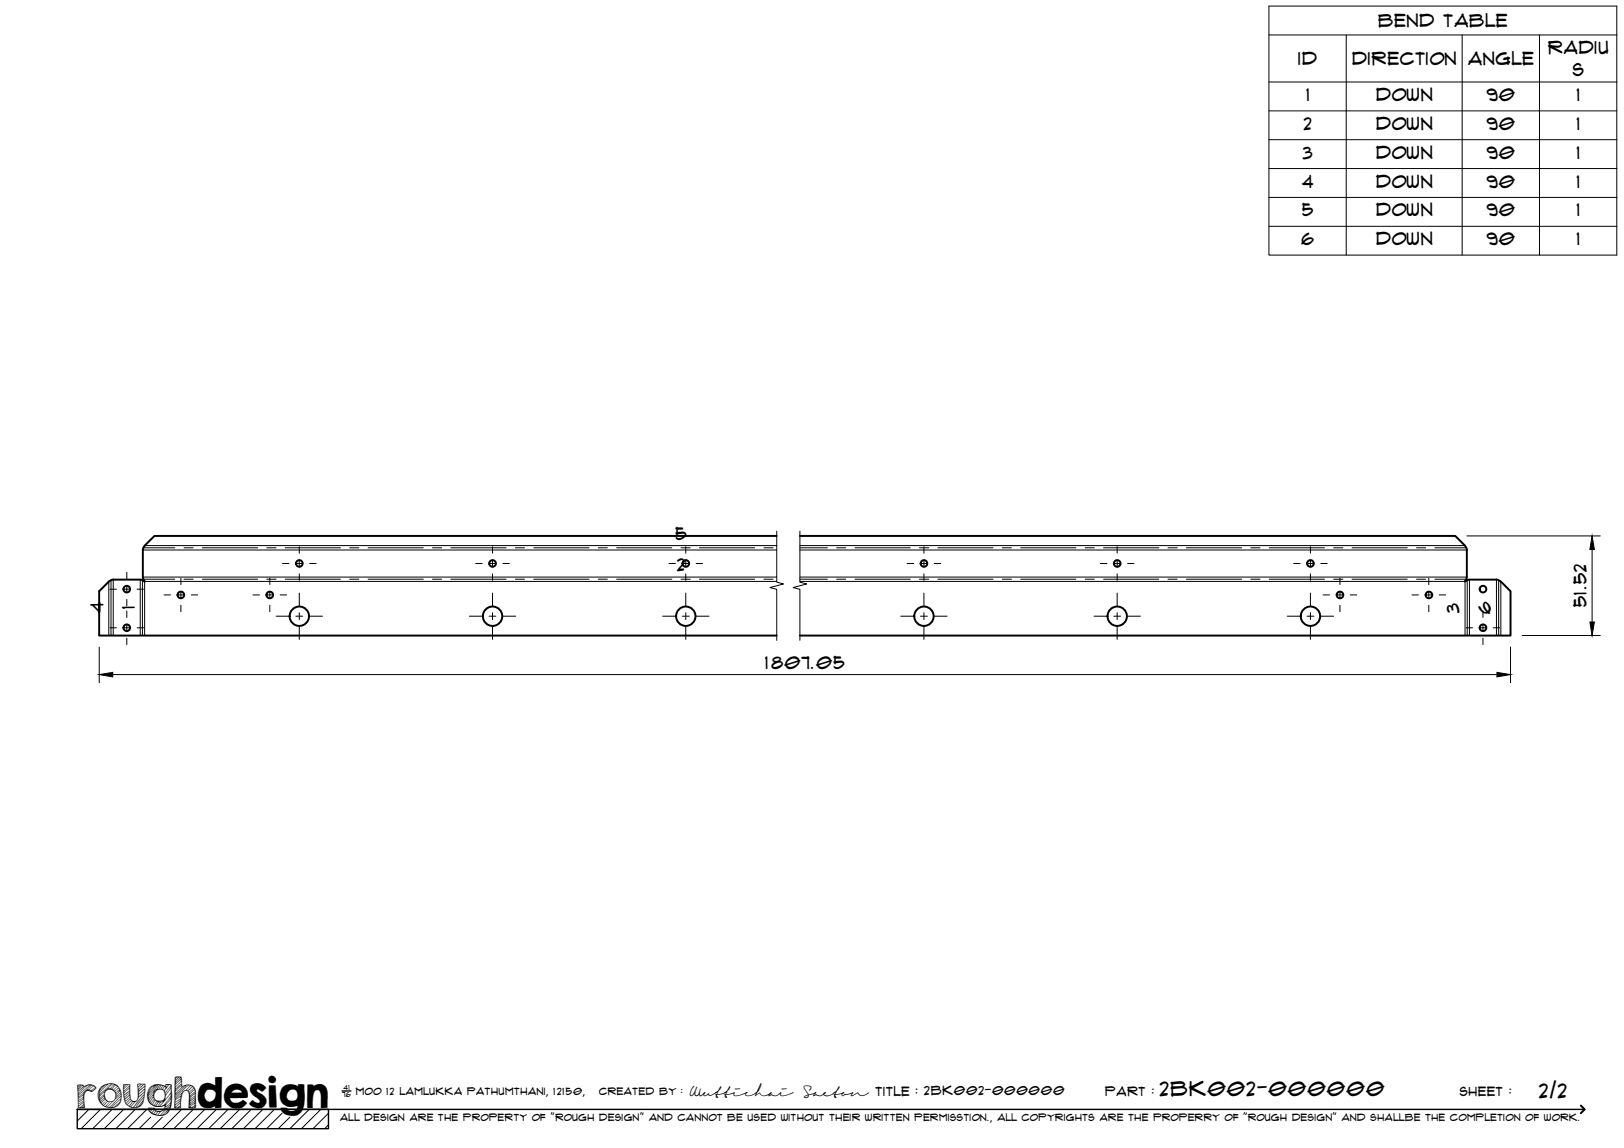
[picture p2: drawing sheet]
<svg xmlns="http://www.w3.org/2000/svg" width="420mm" height="297mm" viewBox="0 0 420 297" stroke-linecap="round" stroke-linejoin="round" font-family="sans-serif">
<!-- layer: Visible -->
<g fill="none" stroke="#000" stroke-width=".51">
<path d="M200.9 138.7h-160.9l-2.6 2.5-.4 1v7.2l.4 1.1-1-.5h-7.3l-.9 .5-2.5 2.5v11.5h175.2M206.9 138.7h169.6l2.5 2.5 .5 1v7.2l-.5 1.1 1.1-.5h7.3l.9 .5 2.5 2.5v11.5h-183.9"/>
<circle cx="32.8" cy="152.4" r=".86"/>
<circle cx="46.8" cy="153.9" r=".86"/>
<circle cx="69.8" cy="153.9" r=".86"/>
<circle cx="77.4" cy="145.8" r=".86"/>
<circle cx="77.4" cy="159.4" r="2.51"/>
<circle cx="127.4" cy="145.8" r=".86"/>
<circle cx="127.4" cy="159.4" r="2.51"/>
<circle cx="177.4" cy="145.8" r=".86"/>
<circle cx="177.4" cy="159.4" r="2.51"/>
<circle cx="239" cy="145.8" r=".86"/>
<circle cx="239" cy="159.4" r="2.51"/>
<circle cx="289" cy="145.8" r=".86"/>
<circle cx="289" cy="159.4" r="2.51"/>
<circle cx="339" cy="145.8" r=".86"/>
<circle cx="339" cy="159.4" r="2.51"/>
<circle cx="346.7" cy="153.9" r=".86"/>
<circle cx="369.7" cy="153.9" r=".86"/>
<circle cx="383.7" cy="152.4" r=".86"/>
<circle cx="32.8" cy="162.4" r=".86"/>
<circle cx="383.7" cy="162.4" r=".86"/>
</g>
<!-- layer: Bend Center -->
<g fill="none" stroke="#000" stroke-width=".26">
<path d="M28.7 150.1v14.4M36.9 150.1v14.4M37.1 141.7h8.1M37.1 149.9h8.1M47.6 141.7h2.4M47.6 149.9h2.4M52.4 141.7h14.3M52.4 149.9h14.3M69 141.7h2.4M69 149.9h2.4M73.8 141.7h14.3M73.8 149.9h14.3"/>
<path d="M90.5 141.7h2.3M90.5 149.9h2.3M95.2 141.7h14.3M95.2 149.9h14.3M111.9 141.7h2.4M111.9 149.9h2.4M116.6 141.7h14.3M116.6 149.9h14.3M133.3 141.7h2.4M133.3 149.9h2.4M138.1 141.7h14.3M138.1 149.9h14.3"/>
<path d="M154.8 141.7h2.3M154.8 149.9h2.3M159.5 141.7h14.3M159.5 149.9h14.3M176.2 141.7h2.4M176.2 149.9h2.4M181 141.7h14.2M181 149.9h14.2M197.6 141.7h2.4M197.6 149.9h2.4M206.9 141.7h7.2M206.9 149.9h7.2"/>
<path d="M216.5 141.7h2.3M216.5 149.9h2.3M221.2 141.7h14.3M221.2 149.9h14.3M237.9 141.7h2.4M237.9 149.9h2.4M242.6 141.7h14.3M242.6 149.9h14.3M259.3 141.7h2.4M259.3 149.9h2.4M264.1 141.7h14.3M264.1 149.9h14.3"/>
<path d="M280.8 141.7h2.3M280.8 149.9h2.3M285.5 141.7h14.3M285.5 149.9h14.3M302.2 141.7h2.4M302.2 149.9h2.4M306.9 141.7h14.3M306.9 149.9h14.3M323.6 141.7h2.4M323.6 149.9h2.4M328.4 141.7h14.3M328.4 149.9h14.3"/>
<path d="M345 141.7h2.4M345 149.9h2.4M349.8 141.7h14.3M349.8 149.9h14.3M366.5 141.7h2.4M366.5 149.9h2.4M371.2 141.7h8.1M371.2 149.9h8.1M379.6 150.1v14.4M387.7 150.1v14.4"/>
</g>
<!-- layer: Visible Narrow -->
<g fill="none" stroke="#000" stroke-width=".26">
<path d="M28.2 150.5v14M29.3 150v14.5M36.3 150v14.5M37 142.3h163.9M37 149.3h163.9M37.4 150.5v14M37.4 141.2h163.5M37.4 150.4h163.5M206.9 141.2h172.1M206.9 142.3h172.6M206.9 149.3h172.6M206.9 150.4h172.1"/>
<path d="M379 150.5v14M380.2 150v14.5M387.2 150v14.5M388.3 150.5v14"/>
</g>
<!-- layer: TitleBlock -->
<path d="M20 287h65v5h-65zM20 287h390M88.5 282.3h2.3" fill="none" stroke="#000" stroke-width=".36"/>
<path d="M409 286.1l1 .9-1 1" fill="none" stroke="#000" stroke-width=".51"/>
<g fill="none" stroke="#000" stroke-width=".26">
<path d="M23 287l-3 3.1M26 287l-5 5M29 287l-5 5M32 287l-5 5M35 287l-5 5M38 287l-5 5M39 289.1l-3 2.9M42 289.1l-3 2.9M47 287l-5 5M50 287l-5 5M53 287l-5 5M56 287l-5 5"/>
<path d="M59 287l-5 5M62 287l-5 5M65 287l-5 5M68 287l-5 5M71 287l-5 5M73 288l-4 4M75 289.1l-3 2.9M80 287l-5 5M83 287l-5 5M85 288l-4 4M85 291l-1 1"/>
</g>
<!-- layer: Smart Centers -->
<g fill="none" stroke="#000" stroke-width=".26">
<path d="M28.4 152.4h1.7M31.9 152.4h1.8M32.8 148.1v1.7M32.8 151.5v1.8M32.8 155.1v1.7M32.8 158.1v1.7M35.5 152.4h1.6M42.4 153.9h1.7M45.9 153.9h1.8M46.8 149.6v1.7M46.8 153v1.8M46.8 156.6v1.7"/>
<path d="M49.5 153.9h1.6M65.4 153.9h1.7M68.9 153.9h1.8M69.8 149.6v1.7M69.8 153v1.8M69.8 156.6v1.7M71.4 159.4h3.4M72.5 153.9h1.6M73.1 145.8h1.7M76.5 159.4h1.8M76.5 145.8h1.8M77.4 141.5v1.6"/>
<path d="M77.4 144.9v1.8M77.4 148.5v1.7M77.4 153.4v3.4M77.4 158.5v1.8M80.1 159.4h3.3M80.1 145.8h1.7M121.4 159.4h3.4M123.1 145.8h1.7M126.5 159.4h1.8M126.5 145.8h1.8M127.4 141.5v1.6M127.4 144.9v1.8"/>
<path d="M127.4 148.5v1.7M127.4 153.4v3.4M127.4 158.5v1.8M130.1 159.4h3.3M130.1 145.8h1.7M171.4 159.4h3.4M173.1 145.8h1.7M176.5 159.4h1.8M176.5 145.8h1.8M177.4 141.5v1.6M177.4 144.9v1.8M177.4 148.5v1.7"/>
<path d="M177.4 153.4v3.4M177.4 158.5v1.8M180.1 159.4h3.3M180.1 145.8h1.7M233 159.4h3.4M234.7 145.8h1.7M238.1 159.4h1.8M238.1 145.8h1.8M239 141.5v1.6M239 144.9v1.8M239 148.5v1.7M239 153.4v3.4"/>
<path d="M239 158.5v1.8M241.7 159.4h3.3M241.7 145.8h1.7M283 159.4h3.4M284.7 145.8h1.7M288.1 159.4h1.8M288.1 145.8h1.8M289 141.5v1.6M289 144.9v1.8M289 148.5v1.7M289 153.4v3.4M289 158.5v1.8"/>
<path d="M291.7 159.4h3.3M291.7 145.8h1.7M333 159.4h3.4M334.7 145.8h1.7M338.1 159.4h1.8M338.1 145.8h1.8M339 141.5v1.6M339 144.9v1.8M339 148.5v1.7M339 153.4v3.4M339 158.5v1.8M341.7 159.4h3.3"/>
<path d="M341.7 145.8h1.7M342.3 153.9h1.7M345.8 153.9h1.8M346.7 149.6v1.7M346.7 153v1.8M346.7 156.6v1.7M349.3 153.9h1.7M365.3 153.9h1.7M368.8 153.9h1.8M369.7 149.6v1.7M369.7 153v1.8M369.7 156.6v1.7"/>
<path d="M372.3 153.9h1.7M383.7 158.1v1.7M28.4 162.4h1.7M31.9 162.4h1.8M32.8 161.6v1.7M32.8 165.1v1.7M35.5 162.4h1.6M77.4 162.1v3.3M127.4 162.1v3.3M177.4 162.1v3.3M239 162.1v3.3M289 162.1v3.3"/>
<path d="M339 162.1v3.3M379.3 162.4h1.7M382.8 162.4h1.8M383.7 161.6v1.7M383.7 165.1v1.7M386.3 162.4h1.7"/>
</g>
<!-- layer: Bend Tables -->
<path d="M328.3 1.6h90v64.4h-90zM328.3 9h90M348.3 9v57M378.3 9v57M398.3 9v57M328.3 21.2h90M328.3 28.7h90M328.3 36.1h90M328.3 43.6h90M328.3 51.1h90M328.3 58.6h90" fill="none" stroke="#000" stroke-width=".26"/>
<!-- layer: FD_Dimensions -->
<path d="M379.5 138.7h34.5M411.9 142.2v18.7M25.7 167.4v9.2M29.2 174.5h358.1M390.8 167.4v9.2M393.8 164.4h20.2" fill="none" stroke="#000" stroke-width=".26"/>
<path d="M411.9 138.7l.6 3.5h-1.2zM25.7 174.5l3.5-.5v1.1zM387.3 174l3.5 .5-3.5 .6zM411.3 160.9h1.2l-.6 3.5z" fill="#000" stroke="#000" stroke-width=".26"/>
<!-- layer: Break Lines -->
<path d="M201 137.4v13.2l1.7 .5-3.5 .9 1.8 .5v13.2M206.9 137.4v13.2l1.8 .5-3.5 .9 1.7 .5v13.2" fill="none" stroke="#000" stroke-width=".26"/>
<text font-size="9.7" x="19.9" y="286.8">roughdesign</text>
<g font-size="5.3">
<text x="300.1" y="283.6">2BK002-000000</text>
<text x="398.2" y="284">2/2</text>
</g>
<g font-size="4.6">
<text x="356.6" y="7">Bend Table</text>
<text x="335.9" y="16.9">ID</text>
<text x="349.8" y="16.8">Direction</text>
<text x="379.8" y="16.9">Angle</text>
<text x="400.5" y="13.9">Radiu</text>
<text x="406.9" y="19.8">s</text>
<text x="338" y="26.1">1</text>
<text x="356" y="26.1">Down</text>
<text x="384.6" y="26.1">90</text>
<text x="408" y="26.1">1</text>
<text x="337.3" y="33.6">2</text>
<text x="356" y="33.6">Down</text>
<text x="384.6" y="33.6">90</text>
<text x="408" y="33.6">1</text>
<text x="337.1" y="41">3</text>
<text x="356" y="41.1">Down</text>
<text x="384.6" y="41">90</text>
<text x="408" y="41">1</text>
<text x="336.9" y="48.5">4</text>
<text x="356" y="48.5">Down</text>
<text x="384.6" y="48.5">90</text>
<text x="408" y="48.5">1</text>
<text x="336.9" y="56">5</text>
<text x="356" y="56">Down</text>
<text x="384.6" y="56">90</text>
<text x="408" y="56">1</text>
<text x="336.7" y="63.4">6</text>
<text x="356" y="63.5">Down</text>
<text x="384.6" y="63.4">90</text>
<text x="408" y="63.4">1</text>
<text x="174.7" y="139.7">5</text>
<text x="175.2" y="147.8">2</text>
<text x="26.8" y="158.7" transform="rotate(-90 26.8 158.7)">4</text>
<text x="34.9" y="157.6" transform="rotate(-90 34.9 157.6)">1</text>
<text x="377.5" y="158.5" transform="rotate(-90 377.5 158.5)">3</text>
<text x="385.7" y="158.9" transform="rotate(-90 385.7 158.9)">6</text>
<text x="410.4" y="157.2" transform="rotate(-90 410.4 157.2)">51.52</text>
<text x="198" y="173.1">1807.05</text>
</g>
<g font-size="3.4">
<text x="178.3" y="283.5">Wuttichai</text>
<text x="208.1" y="283.5">Saeton title : 2BK002-000000</text>
</g>
<g font-size="3.3">
<text x="286" y="283.5">Part :</text>
<text x="377.7" y="283.5">sheet :</text>
</g>
<g font-size="2.7">
<text x="92.1" y="283.3">moo 12 Lamlukka pathumthani, 12150,</text>
<text x="155" y="283.3">created by :</text>
</g>
<text font-size="2.6" x="88" y="290.1">all design are the property of &quot;rough design&quot; and cannot be used without their written permisstion., all copyrights are the properry of &quot;rough design&quot; and shallbe the completion of work.</text>
<g font-size="1.9">
<text x="88.5" y="283.9">76</text>
<text x="88.9" y="282.1">41</text>
</g>
</svg>
